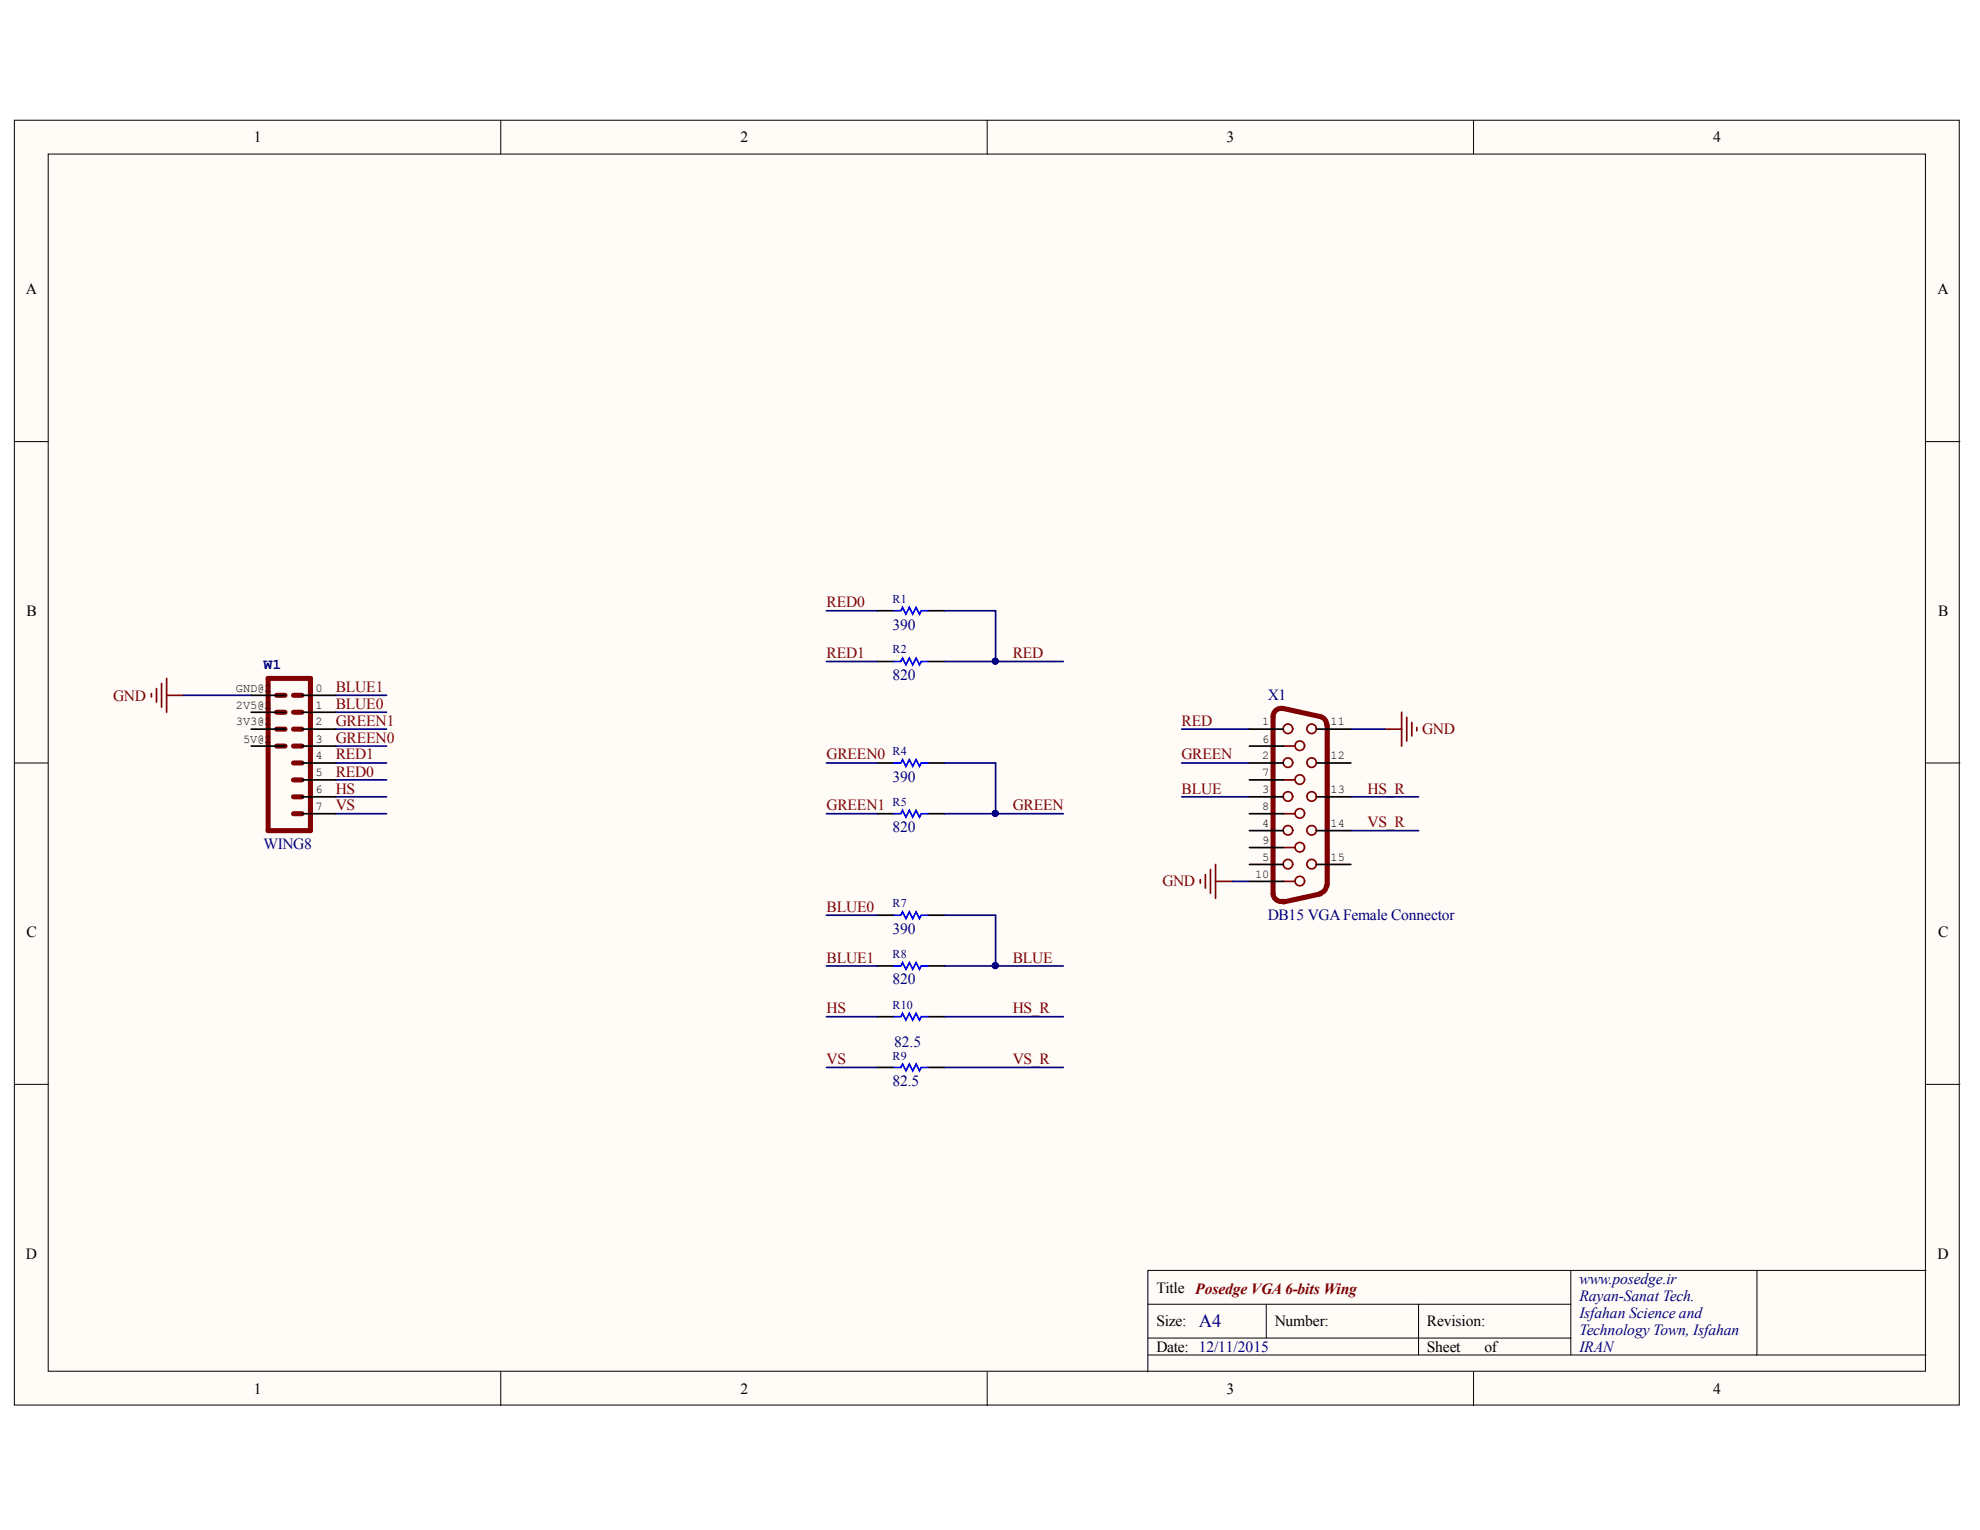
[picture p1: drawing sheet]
<svg xmlns="http://www.w3.org/2000/svg" width="279mm" height="216mm" viewBox="0 0 279 216" stroke-linecap="round" stroke-linejoin="round" font-family="sans-serif">
<g fill="#fffcf8" stroke="#000" stroke-width=".14">
<path d="M2 17h274.5v181.3h-274.5z"/>
<path d="M6.8 21.7h264.9v171.8h-264.9z"/>
</g>
<g fill="none" stroke="#000" stroke-width=".14">
<path d="M70.7 17v4.7M139.3 17v4.7M207.9 17v4.7M2 62.3h4.8M271.8 62.3h4.8M2 107.7h4.8M271.8 107.7h4.8M2 153h4.8M271.8 153h4.8M221.7 179.3v11.9M247.9 179.3h-85.9v14.3M271.8 179.3h-23.9v11.9"/>
<path d="M70.7 193.6v4.8M139.3 193.6v4.8M162 184h59.7M162 191.2h109.8M162 188.8h59.7M178.7 184v4.8M200.2 184v7.2M207.9 193.6v4.8"/>
</g>
<g fill="none" stroke="#800000" stroke-width=".24">
<path d="M21.4 97.9v.5M22.1 97.2v1.9M22.8 96.4v3.4M23.5 95.7v4.8M23.5 98.1h2.4M181.1 105.3h1.6M181.1 110.1h1.6M181.1 114.8h1.6M181.1 119.6h1.6M195.4 102.9h2.4M197.8 100.5v4.8M198.5 101.2v3.4"/>
<path d="M199.2 101.9v1.9M199.9 102.7v.4M169.4 124.1v.5M170.1 123.4v1.9M170.8 122.7v3.3M171.5 122v4.8M171.5 124.4h2.4M181.1 124.4h1.6"/>
<circle cx="181.7" cy="112.4" r=".67"/>
<circle cx="181.7" cy="102.8" r=".67"/>
<circle cx="181.7" cy="117.2" r=".67"/>
<circle cx="181.7" cy="107.6" r=".67"/>
<circle cx="183.4" cy="119.6" r=".67"/>
<circle cx="183.4" cy="105.2" r=".67"/>
<circle cx="183.4" cy="114.8" r=".67"/>
<circle cx="183.4" cy="110" r=".67"/>
<circle cx="185.1" cy="112.4" r=".67"/>
<circle cx="185.1" cy="102.8" r=".67"/>
<circle cx="185.1" cy="117.2" r=".67"/>
<circle cx="185.1" cy="107.6" r=".67"/>
<circle cx="181.7" cy="121.9" r=".67"/>
<circle cx="183.4" cy="124.3" r=".67"/>
<circle cx="185.1" cy="121.9" r=".67"/>
</g>
<g fill="none" stroke="#000" stroke-width=".24">
<path d="M35.4 98.1h4.8M42.6 98.1h4.8M123.8 86.2h2.4M123.8 93.3h2.4M130.9 86.2h2.4M130.9 93.3h2.4M35.4 102.9h4.8M35.4 105.3h4.8M35.4 100.5h4.8M42.6 107.7h4.8M42.6 114.8h4.8M42.6 102.9h4.8"/>
<path d="M42.6 112.4h4.8M42.6 105.3h4.8M42.6 110.1h4.8M42.6 100.5h4.8M123.8 107.7h2.4M123.8 114.8h2.4M130.9 107.7h2.4M130.9 114.8h2.4M176.3 107.7h4.8M176.3 114.8h4.8M176.3 102.9h4.8M176.3 112.4h4.8"/>
<path d="M176.3 117.2h4.8M176.3 105.3h4.8M176.3 110.1h4.8M176.3 119.6h4.8M185.9 107.7h4.7M185.9 102.9h4.7M185.9 112.4h4.7M185.9 117.2h4.7M123.8 129.1h2.4M123.8 136.3h2.4M130.9 129.1h2.4M130.9 136.3h2.4"/>
<path d="M176.3 122h4.8M176.3 124.4h4.8M185.9 122h4.7M123.8 150.6h2.4M123.8 143.5h2.4M130.9 150.6h2.4M130.9 143.5h2.4"/>
</g>
<path d="M126.2 86.2h.9l.3-.5 .4 1 .5-1 .5 1 .5-1 .4 1 .3-.5h.9M126.2 93.3h.9l.3-.4 .4 .9 .5-.9 .5 .9 .5-.9 .4 .9 .3-.5h.9M126.2 107.7h.9l.3-.5 .4 .9 .5-.9 .5 .9 .5-.9 .4 .9 .3-.4h.9M126.2 114.8h.9l.3-.5 .4 1 .5-1 .5 1 .5-1 .4 1 .3-.5h.9M126.2 129.1h.9l.3-.4 .4 .9 .5-.9 .5 .9 .5-.9 .4 .9 .3-.5h.9M126.2 136.3h.9l.3-.5 .4 1 .5-1 .5 1 .5-1 .4 1 .3-.5h.9M126.2 150.6h.9l.3-.4 .4 .9 .5-.9 .5 .9 .5-.9 .4 .9 .3-.5h.9M126.2 143.5h.9l.3-.5 .4 .9 .5-.9 .5 .9 .5-.9 .4 .9 .3-.4h.9" fill="none" stroke="#00f" stroke-width=".24"/>
<g fill="none" stroke="#000080" stroke-width=".24">
<path d="M25.9 98.1h9.5M47.4 98.1h7.1M116.6 86.2h7.2M116.6 93.3h7.2M133.3 86.2h7.2v7.1h-7.2M140.5 93.3h9.5M47.4 100.5h7.1M47.4 102.9h7.1M47.4 105.3h7.1M47.4 112.4h7.1M47.4 114.8h7.1M47.4 110.1h7.1"/>
<path d="M47.4 107.7h7.1M116.6 114.8h7.2M116.6 107.7h7.2M133.3 114.8h16.7M133.3 107.7h7.2v7.1M166.8 102.9h9.5M166.8 112.4h9.5M166.8 107.7h9.5M190.6 102.9h4.8M190.6 112.4h9.6M190.6 117.2h9.6M116.6 129.1h7.2"/>
<path d="M116.6 136.3h7.2M133.3 129.1h7.2v7.2h-7.2M140.5 136.3h9.5M173.9 124.4h2.4M116.6 150.6h7.2M116.6 143.5h7.2M133.3 150.6h16.7M133.3 143.5h16.7"/>
</g>
<g fill="#000080" stroke="#000080" stroke-width=".14">
<circle cx="140.4" cy="93.3" r=".43"/>
<circle cx="140.4" cy="136.3" r=".43"/>
<circle cx="140.4" cy="114.8" r=".43"/>
</g>
<g fill="none" stroke="#800000" stroke-width=".72">
<path d="M37.8 95.7h6v21.5h-6zM39 98.1h1.2M41.4 98.1h1.2M181.1 100a1.15 1.15 0 0 0-1.5 1.1v25a1.15 1.15 0 0 0 1.5 1.1M181.1 100l5.2 1.1a1.16 1.16 0 0 1 .9 1.2M39 105.3h1.2M39 102.9h1.2M39 100.5h1.2M41.4 114.8h1.2M41.4 110.1h1.2M41.4 112.4h1.2M41.4 105.3h1.2"/>
<path d="M41.4 107.7h1.2M41.4 102.9h1.2M41.4 100.5h1.2M187.3 102.3v22.7M186.4 126.1l-5.3 1.2M187.2 125a1.15 1.15 0 0 1-.9 1"/>
</g>
<text font-size="2.6" fill="#000080" x="169.2" y="187.3">A4</text>
<g font-size="2.2">
<text x="35.8" y="20.1">1</text>
<text x="104.5" y="20.1">2</text>
<text x="173.1" y="20.1">3</text>
<text x="241.7" y="20.1">4</text>
<text x="3.6" y="41.5">A</text>
<text x="273.4" y="41.5">A</text>
<text x="3.7" y="86.9">B</text>
<text x="273.5" y="86.9">B</text>
<text x="3.7" y="132.2">C</text>
<text x="273.5" y="132.2">C</text>
<text x="3.6" y="177.6">D</text>
<text x="273.4" y="177.6">D</text>
<text x="163.2" y="182.4">Title Posedge VGA6-bits Wing</text>
<text x="163.2" y="187.1">Size:</text>
<text x="163.2" y="190.8">Date: 12/11/2015</text>
<text x="179.9" y="187.1">Number:</text>
<text x="201.4" y="187.1">Revision:</text>
<text x="201.4" y="190.8">Sheet</text>
<text x="209.5" y="190.8">of</text>
<text x="35.8" y="196.7">1</text>
<text x="104.5" y="196.7">2</text>
<text x="173.1" y="196.7">3</text>
<text x="241.7" y="196.7">4</text>
</g>
<g font-size="2.2" fill="#800000">
<text x="116.6" y="85.7">RED0</text>
<text x="116.6" y="92.9">RED1</text>
<text x="142.9" y="92.9">RED</text>
<text x="16" y="98.9">GND</text>
<text x="47.4" y="100.1">BLUE0</text>
<text x="47.4" y="97.6">BLUE1</text>
<text x="47.4" y="107.2">RED1</text>
<text x="47.4" y="104.8">GREEN0</text>
<text x="47.4" y="102.4">GREEN1</text>
<text x="116.6" y="107.2">GREEN0</text>
<text x="166.7" y="102.4">RED</text>
<text x="166.7" y="107.2">GREEN</text>
<text x="200.7" y="103.6">GND</text>
<text x="47.4" y="109.6">RED0</text>
<text x="47.4" y="112">HS</text>
<text x="166.7" y="112">BLUE</text>
<text x="193" y="112">HS_R</text>
<text x="47.4" y="114.3">VS</text>
<text x="116.6" y="114.3">GREEN1</text>
<text x="142.9" y="114.3">GREEN</text>
<text x="193" y="116.7">VS_R</text>
<text x="164" y="125.1">GND</text>
<text x="116.6" y="128.7">BLUE0</text>
<text x="116.6" y="135.9">BLUE1</text>
<text x="142.9" y="135.9">BLUE</text>
<text x="116.6" y="143">HS</text>
<text x="142.9" y="143">HS_R</text>
<text x="116.6" y="150.1">VS</text>
<text x="142.9" y="150.1">VS_R</text>
</g>
<g font-size="2.2" fill="#000080">
<text x="125.9" y="88.8">390</text>
<text x="125.9" y="96">820</text>
<text x="178.9" y="98.8">X1</text>
<text x="125.9" y="110.3">390</text>
<text x="37.2" y="119.8">WING8</text>
<text x="125.9" y="117.5">820</text>
<text x="125.9" y="131.8">390</text>
<text x="178.9" y="129.9">DB15 VGAFemale Connector</text>
<text x="125.9" y="138.9">820</text>
<text x="126.2" y="147.8">82.5</text>
<text x="125.9" y="153.3">82.5</text>
<text x="222.9" y="181.2">www.posedge.ir</text>
<text x="222.9" y="183.6">Rayan-Sanat Tech.</text>
<text x="222.9" y="186">Isfahan Science and</text>
<text x="222.9" y="188.3">TechnologyTown, Isfahan</text>
<text x="222.9" y="190.8">IRAN</text>
</g>
<text font-size="2.1" fill="#000080" x="37.2" y="94.4">W1</text>
<g font-size="1.7" fill="#000080">
<text x="125.9" y="85.1">R1</text>
<text x="125.9" y="92.2">R2</text>
<text x="125.9" y="106.6">R4</text>
<text x="125.9" y="113.7">R5</text>
<text x="125.9" y="128">R7</text>
<text x="125.9" y="135.2">R8</text>
<text x="125.9" y="142.4">R10</text>
<text x="125.9" y="149.6">R9</text>
</g>
<g font-size="1.7">
<text x="33.3" y="100">2V5@2</text>
<text x="33.3" y="97.6">GND@2</text>
<text x="44.5" y="100">1</text>
<text x="44.5" y="97.6">0</text>
<text x="33.3" y="102.3">3V3@2</text>
<text x="34.3" y="104.8">5V@2</text>
<text x="44.5" y="107.2">4</text>
<text x="44.5" y="104.8">3</text>
<text x="44.5" y="102.3">2</text>
<text x="178.1" y="102.3">1</text>
<text x="178.1" y="107.2">2</text>
<text x="178.1" y="104.8">6</text>
<text x="187.8" y="102.3">11</text>
<text x="187.8" y="107.2">12</text>
<text x="44.5" y="111.9">6</text>
<text x="44.5" y="109.5">5</text>
<text x="178.1" y="111.9">3</text>
<text x="178.1" y="109.5">7</text>
<text x="187.8" y="111.9">13</text>
<text x="44.5" y="114.3">7</text>
<text x="178.1" y="116.7">4</text>
<text x="178.1" y="114.3">8</text>
<text x="178.1" y="119.1">9</text>
<text x="187.8" y="116.7">14</text>
<text x="177.1" y="123.9">10</text>
<text x="178.1" y="121.5">5</text>
<text x="187.8" y="121.5">15</text>
</g>
</svg>
